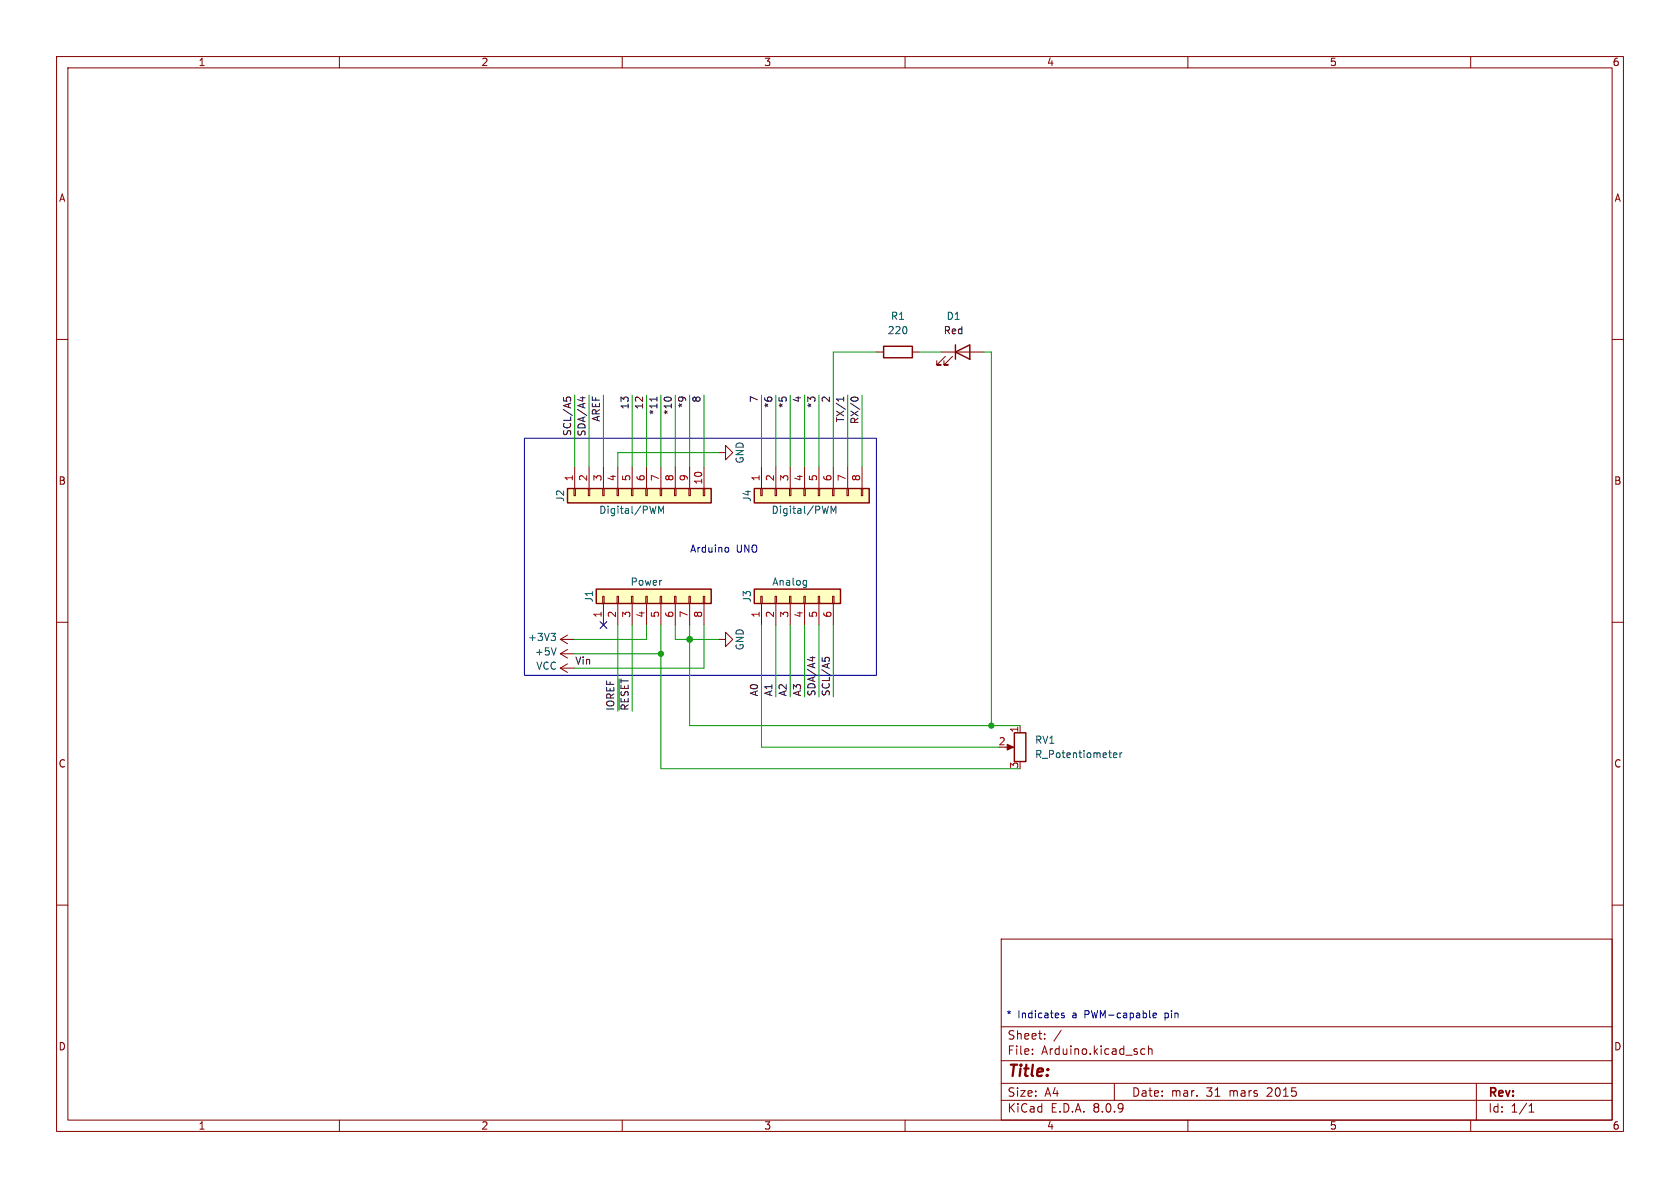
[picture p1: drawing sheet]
<svg xmlns="http://www.w3.org/2000/svg" width="297mm" height="210mm" viewBox="0 0 297 210" stroke-linecap="round" stroke-linejoin="round" font-family="sans-serif">
<g fill="none" stroke="#840000" stroke-width=".18">
<path d="M10 10h277v190h-277zM12 12h273v186h-273zM60 10v2M110 10v2M160 10v2M210 10v2M260 10v2M10 60h2M154.9 62.2h1.3M161.3 62.2h1.3M166.4 62.2h7.6M167.1 63l-1.5 1.5h.8h-.8v-.7"/>
<path d="M168.4 63l-1.5 1.5h.7h-.7v-.7M285 60h2M10 110h2M127 113h1.3v-1.2l1.2 1.2-1.2 1.3v-1.3M285 110h2M177.8 132.1h1M180.3 128.3v1.2M10 160h2M177 166h108v32h-108zM285 160h2M60 198v2M110 198v2"/>
<path d="M160 198v2M177 194.5h108M177 191.5h108M177 187.5h108M177 181.5h108M182.5 186.3v.1M182.5 185.5v.1M184.7 183.6v.1M184.7 182.8v.1M187.6 182.1l-1.3 2M197 191.5v3M201.7 186.3l.3 .1 .4-.1"/>
<path d="M202.4 185.5l-.4-.1-.3 .1M203 185.5l.2-.1 .4 .1 .1 .9M203 184.9v1.5M210 198v2M260 198v2M261 191.5v6.5M270.3 196.6h.9M270.3 195.5l.4-.4v1.5"/>
</g>
<path d="M178.1 131.6l1.1 .5-1.1 .5z" fill="#840000" stroke="#840000" stroke-width=".18"/>
<path d="M156.2 61.2h5.1v2h-5.1zM168.9 62.2l2.5-1.2v2.5zM168.9 61v2.5M179.3 129.5h2.1v5.1h-2.1z" fill="none" stroke="#840000" stroke-width=".25"/>
<path d="M196.8 133.5l.6-.1v-.3h-.4l-.2 .2 .1 .6h.5M198 133.1v.8M198.4 133.1l-.4 .2" fill="none" stroke="#006464" stroke-width=".18"/>
<path d="M100.3 86.4h25.4v2.5h-25.4z" fill="#ffffc2"/>
<g fill="none" stroke="#840000" stroke-width=".18">
<path d="M101.5 86.4h.2v1.2h-.2zM101.6 82.6v3.8M104 86.4h.3v1.2h-.3zM104.1 82.6v3.8M106.6 86.4h.2v1.2h-.2zM106.7 82.6v3.8M109.1 86.4h.2v1.2h-.2zM109.2 82.6v3.8M111.6 86.4h.3v1.2h-.3zM111.8 82.6v3.8M114.2 86.4h.2v1.2h-.2zM114.3 82.6v3.8"/>
<path d="M116.7 86.4h.3v1.2h-.3zM116.8 82.6v3.8M119.3 86.4h.2v1.2h-.2zM119.4 82.6v3.8M121.8 86.4h.2v1.2h-.2zM121.9 82.6v3.8M124.3 86.4h.3v1.2h-.3zM124.5 82.6v3.8M99.1 113l1.2 .8M99.1 113h2.5M99.1 115.6l1.2 .7M99.1 115.6h2.5"/>
<path d="M99.1 118.1l1.2 .8M99.1 118.1h2.5M100.3 112.3l-1.2 .7M100.3 114.8l-1.2 .8M100.3 117.3l-1.2 .8"/>
</g>
<path d="M100.3 86.4h25.4v2.5h-25.4z" fill="none" stroke="#840000" stroke-width=".25"/>
<path d="M116.4 90.7v-1.2l.5 .9 .4-.9v1.2M97.4 112h.8l-.4 .4M98 112.4l.2 .3v.3l-.2 .2M98.3 114.5l-.4 1.3" fill="none" stroke="#006464" stroke-width=".18"/>
<path d="M105.4 104.1h20.3v2.6h-20.3z" fill="#ffffc2"/>
<g fill="none" stroke="#840000" stroke-width=".18">
<path d="M127 80h1.3v-1.3l1.2 1.3-1.2 1.3v-1.3M106.6 105.4h.2v1.3h-.2zM106.7 106.7v3.8M109.1 105.4h.2v1.3h-.2zM109.2 106.7v3.8M111.6 105.4h.3v1.3h-.3zM111.8 106.7v3.8M114.2 105.4h.2v1.3h-.2zM114.3 106.7v3.8M116.7 105.4h.3v1.3h-.3zM116.8 106.7v3.8M119.3 105.4h.2v1.3h-.2z"/>
<path d="M119.4 106.7v3.8M121.8 105.4h.2v1.3h-.2zM121.9 106.7v3.8M124.3 105.4h.3v1.3h-.3zM124.5 106.7v3.8"/>
</g>
<path d="M105.4 104.1h20.3v2.6h-20.3z" fill="none" stroke="#840000" stroke-width=".25"/>
<path d="M133.3 104.1h15.3v2.6h-15.3z" fill="#ffffc2"/>
<path d="M134.5 105.4h.2v1.3h-.2zM134.6 106.7v3.8M137 105.4h.3v1.3h-.3zM137.2 106.7v3.8M139.6 105.4h.2v1.3h-.2zM139.7 106.7v3.8M142.1 105.4h.3v1.3h-.3zM142.2 106.7v3.8M144.7 105.4h.2v1.3h-.2zM144.8 106.7v3.8M147.2 105.4h.2v1.3h-.2zM147.3 106.7v3.8" fill="none" stroke="#840000" stroke-width=".18"/>
<path d="M133.3 104.1h15.3v2.6h-15.3z" fill="none" stroke="#840000" stroke-width=".25"/>
<path d="M142.2 102.6l.4 .1M142.6 102.6v1l-.3 .3M142.6 103.4h-.4" fill="none" stroke="#006464" stroke-width=".18"/>
<path d="M133.3 86.4h20.4v2.5h-20.4z" fill="#ffffc2"/>
<g fill="none" stroke="#840000" stroke-width=".18">
<path d="M134.5 86.4h.2v1.2h-.2zM134.6 82.6v3.8M137 86.4h.3v1.2h-.3zM137.2 82.6v3.8M139.6 86.4h.2v1.2h-.2zM139.7 82.6v3.8M142.1 86.4h.3v1.2h-.3zM142.2 82.6v3.8M144.7 86.4h.2v1.2h-.2zM144.8 82.6v3.8M147.2 86.4h.2v1.2h-.2zM147.3 82.6v3.8"/>
<path d="M149.7 86.4h.3v1.2h-.3zM149.9 82.6v3.8M152.3 86.4h.2v1.2h-.2zM152.4 82.6v3.8"/>
</g>
<path d="M133.3 86.4h20.4v2.5h-20.4z" fill="none" stroke="#840000" stroke-width=".25"/>
<path d="M146.9 90.7v-1.2l.5 .9 .4-.9v1.2" fill="none" stroke="#006464" stroke-width=".18"/>
<g fill="none" stroke="#0f0f0f" stroke-width=".18">
<path d="M99.6 70.3v.6M100.1 70.7v-.3l.3-.2 .4 .1 .1 .4M102.6 70.3h.8M103 70.1v.8M116.1 70.2v.7M117.6 70.3h.8M149.2 70.2v.7M149.2 70.6h-1.3l.3 .2M150.4 70.6a.68 .68 0 0 1 .7-.4 .68 .68 0 0 1 .6 .4M143.2 116.3h.9M143.7 116.1v.8M145.3 116.3v.6"/>
<path d="M145.8 116.7v-.3l.3-.2 .5 .1v.4M109.4 120v5.5"/>
</g>
<path d="M92.7 77.5h62.2v41.9h-62.2zM128.4 96.8h.3l.1 .2v.5l-.4 .1M188.1 179.1h-.3l-.2 .2 .1 .1 .4 .2v.3h-.5M203.8 179.5l.6-.1v-.3h-.4l-.2 .2 .1 .6h.5" fill="none" stroke="#0000c2" stroke-width=".18"/>
<g fill="none" stroke="#009600" stroke-width=".18">
<path d="M101.6 69.9v12.7M104.1 69.9v12.7M106.7 69.9v12.7M111.8 69.9v12.7M114.3 69.9v12.7M116.8 69.9v12.7M119.4 69.9v12.7M121.9 69.9v12.7M124.5 69.9v12.7M134.6 69.9v12.7M137.2 69.9v12.7M139.7 69.9v12.7"/>
<path d="M142.2 69.9v12.7M144.8 69.9v12.7M149.9 69.9v12.7M152.4 69.9v12.7M154.9 62.2h-7.6v20.4M162.6 62.2h3.8M174 62.2h1.3v66.1M127 80h-17.8v2.6M101.6 115.6h15.2M109.2 110.5v15.2M111.8 110.5v15.2M114.3 110.5v2.5h-12.7"/>
<path d="M116.8 110.5v25.4h63.5M119.4 110.5v2.5h7.6M121.9 110.5v17.8h58.4M124.5 110.5v7.6h-22.9M134.6 110.5v21.6h41.9M137.2 110.5v12.7M139.7 110.5v12.7M142.2 110.5v12.7M144.8 110.5v12.7M147.3 110.5v12.7"/>
</g>
<path d="M106.1 109.9l1.2 1.2M107.3 109.9l-1.2 1.2" fill="none" stroke="#000084" stroke-width=".18"/>
<g fill="#009600" stroke="#009600" stroke-width=".18">
<circle cx="121.9" cy="113" r=".51"/>
<circle cx="116.8" cy="115.6" r=".46"/>
<circle cx="175.3" cy="128.3" r=".46"/>
</g>
<text font-size="2.8" fill="#840000" x="178" y="190.9">Title:</text>
<g font-size="2.1" fill="#840000">
<text x="178" y="184">Sheet:</text>
<text x="178" y="186.7">File:</text>
<text x="184.1" y="186.7">Arduino.kicad_sch</text>
<text x="178" y="196.9">KiCad</text>
<text x="178" y="194.1">Size:</text>
<text x="184.7" y="194.1">A4</text>
<text x="185.7" y="196.9">E.D.A.</text>
<text x="193.3" y="196.9">8.0.9</text>
<text x="200" y="194.1">Date:</text>
<text x="207" y="194.1">mar.</text>
<text x="213.3" y="194.1">31</text>
<text x="217.5" y="194.1">mars</text>
<text x="224.3" y="194.1">2015</text>
<text x="263" y="194.3">Rev:</text>
<text x="263" y="196.9">Id:</text>
<text x="267.1" y="196.9">1/1</text>
</g>
<g font-size="1.8" fill="#840000">
<text x="35" y="11.9">1</text>
<text x="85" y="11.9">2</text>
<text x="135" y="11.9">3</text>
<text x="185" y="11.9">4</text>
<text x="235" y="11.9">5</text>
<text x="285" y="11.9">6</text>
<text x="10.3" y="35.9">A</text>
<text x="285.3" y="35.9">A</text>
<text x="10.3" y="85.9">B</text>
<text x="285.3" y="85.9">B</text>
<text x="10.3" y="135.9">C</text>
<text x="285.3" y="135.9">C</text>
<text x="10.3" y="185.9">D</text>
<text x="285.3" y="185.9">D</text>
<text x="35" y="199.9">1</text>
<text x="85" y="199.9">2</text>
<text x="135" y="199.9">3</text>
<text x="185" y="199.9">4</text>
<text x="235" y="199.9">5</text>
<text x="285" y="199.9">6</text>
</g>
<g font-size="1.8" fill="#006464">
<text x="156.8" y="59.3">220</text>
<text x="157.4" y="56.7">R1</text>
<text x="167.3" y="56.7">D1</text>
<text x="131.7" y="82" transform="rotate(-90 131.7 82)">GND</text>
<text x="99.9" y="88.8" transform="rotate(-90 99.9 88.8)">J2</text>
<text x="132.9" y="88.8" transform="rotate(-90 132.9 88.8)">J4</text>
<text x="105.8" y="91">Digital/PWM</text>
<text x="136.3" y="91">Digital/PWM</text>
<text x="105" y="106.6" transform="rotate(-90 105 106.6)">J1</text>
<text x="111.4" y="103.7">Power</text>
<text x="132.9" y="106.6" transform="rotate(-90 132.9 106.6)">J3</text>
<text x="136.4" y="103.7">Analog</text>
<text x="93.3" y="113.5">+3V3</text>
<text x="94.5" y="116.1">+5V</text>
<text x="94.7" y="118.6">VCC</text>
<text x="131.7" y="115.1" transform="rotate(-90 131.7 115.1)">GND</text>
<text x="182.9" y="131.7">RV1</text>
<text x="182.9" y="134.2">R_Potentiometer</text>
</g>
<text font-size="1.8" fill="#010000" x="166.7" y="59.3">Red</text>
<g font-size="1.8" fill="#0f0f0f">
<text x="123.9" y="71.3" transform="rotate(-90 123.9 71.3)">8</text>
<text x="134.1" y="71.3" transform="rotate(-90 134.1 71.3)">7</text>
<text x="141.7" y="71.3" transform="rotate(-90 141.7 71.3)">4</text>
<text x="146.8" y="71.3" transform="rotate(-90 146.8 71.3)">2</text>
<text x="101.1" y="77.2" transform="rotate(-90 101.1 77.2)">SCL/A5</text>
<text x="103.6" y="77.2" transform="rotate(-90 103.6 77.2)">SDA/A4</text>
<text x="106.1" y="74.6" transform="rotate(-90 106.1 74.6)">AREF</text>
<text x="111.2" y="72.5" transform="rotate(-90 111.2 72.5)">13</text>
<text x="113.8" y="72.5" transform="rotate(-90 113.8 72.5)">12</text>
<text x="116.3" y="73.4" transform="rotate(-90 116.3 73.4)">*11</text>
<text x="118.8" y="73.4" transform="rotate(-90 118.8 73.4)">*10</text>
<text x="121.4" y="72.2" transform="rotate(-90 121.4 72.2)">*9</text>
<text x="136.6" y="72.2" transform="rotate(-90 136.6 72.2)">*6</text>
<text x="139.2" y="72.2" transform="rotate(-90 139.2 72.2)">*5</text>
<text x="144.2" y="72.2" transform="rotate(-90 144.2 72.2)">*3</text>
<text x="149.3" y="74.8" transform="rotate(-90 149.3 74.8)">TX/1</text>
<text x="151.9" y="75.1" transform="rotate(-90 151.9 75.1)">RX/0</text>
<text x="101.6" y="117.6">Vin</text>
<text x="108.7" y="125.7" transform="rotate(-90 108.7 125.7)">IOREF</text>
<text x="111.2" y="125.7" transform="rotate(-90 111.2 125.7)">~{RESET}</text>
<text x="134.1" y="123.2" transform="rotate(-90 134.1 123.2)">A0</text>
<text x="136.6" y="123.2" transform="rotate(-90 136.6 123.2)">A1</text>
<text x="139.2" y="123.2" transform="rotate(-90 139.2 123.2)">A2</text>
<text x="141.7" y="123.2" transform="rotate(-90 141.7 123.2)">A3</text>
<text x="144.2" y="123.2" transform="rotate(-90 144.2 123.2)">SDA/A4</text>
<text x="146.8" y="123.2" transform="rotate(-90 146.8 123.2)">SCL/A5</text>
</g>
<g font-size="1.8" fill="#a90000">
<text x="101.3" y="85.2" transform="rotate(-90 101.3 85.2)">1</text>
<text x="103.9" y="85.2" transform="rotate(-90 103.9 85.2)">2</text>
<text x="106.4" y="85.2" transform="rotate(-90 106.4 85.2)">3</text>
<text x="109" y="85.2" transform="rotate(-90 109 85.2)">4</text>
<text x="111.5" y="85.2" transform="rotate(-90 111.5 85.2)">5</text>
<text x="114" y="85.2" transform="rotate(-90 114 85.2)">6</text>
<text x="116.6" y="85.2" transform="rotate(-90 116.6 85.2)">7</text>
<text x="119.1" y="85.2" transform="rotate(-90 119.1 85.2)">8</text>
<text x="121.7" y="85.2" transform="rotate(-90 121.7 85.2)">9</text>
<text x="124.2" y="85.8" transform="rotate(-90 124.2 85.8)">10</text>
<text x="134.4" y="85.2" transform="rotate(-90 134.4 85.2)">1</text>
<text x="136.9" y="85.2" transform="rotate(-90 136.9 85.2)">2</text>
<text x="139.4" y="85.2" transform="rotate(-90 139.4 85.2)">3</text>
<text x="142" y="85.2" transform="rotate(-90 142 85.2)">4</text>
<text x="144.5" y="85.2" transform="rotate(-90 144.5 85.2)">5</text>
<text x="147.1" y="85.2" transform="rotate(-90 147.1 85.2)">6</text>
<text x="149.6" y="85.2" transform="rotate(-90 149.6 85.2)">7</text>
<text x="152.1" y="85.2" transform="rotate(-90 152.1 85.2)">8</text>
<text x="106.4" y="109.3" transform="rotate(-90 106.4 109.3)">1</text>
<text x="109" y="109.3" transform="rotate(-90 109 109.3)">2</text>
<text x="111.5" y="109.3" transform="rotate(-90 111.5 109.3)">3</text>
<text x="114" y="109.3" transform="rotate(-90 114 109.3)">4</text>
<text x="116.6" y="109.3" transform="rotate(-90 116.6 109.3)">5</text>
<text x="119.1" y="109.3" transform="rotate(-90 119.1 109.3)">6</text>
<text x="121.7" y="109.3" transform="rotate(-90 121.7 109.3)">7</text>
<text x="124.2" y="109.3" transform="rotate(-90 124.2 109.3)">8</text>
<text x="134.4" y="109.3" transform="rotate(-90 134.4 109.3)">1</text>
<text x="136.9" y="109.3" transform="rotate(-90 136.9 109.3)">2</text>
<text x="139.4" y="109.3" transform="rotate(-90 139.4 109.3)">3</text>
<text x="142" y="109.3" transform="rotate(-90 142 109.3)">4</text>
<text x="144.5" y="109.3" transform="rotate(-90 144.5 109.3)">5</text>
<text x="147.1" y="109.3" transform="rotate(-90 147.1 109.3)">6</text>
<text x="176.5" y="131.8">2</text>
<text x="180.1" y="129.6" transform="rotate(-90 180.1 129.6)">1</text>
<text x="180.1" y="136" transform="rotate(-90 180.1 136)">3</text>
</g>
<g font-size="1.8" fill="#0000c2">
<text x="121.9" y="97.9">Arduino</text>
<text x="130.1" y="97.9">UNO</text>
<text x="177.8" y="180.1">*</text>
<text x="179.9" y="180.1">Indicates</text>
<text x="189.7" y="180.1">a</text>
<text x="192" y="180.1">PWM-capable</text>
<text x="206.4" y="180.1">pin</text>
</g>
</svg>
